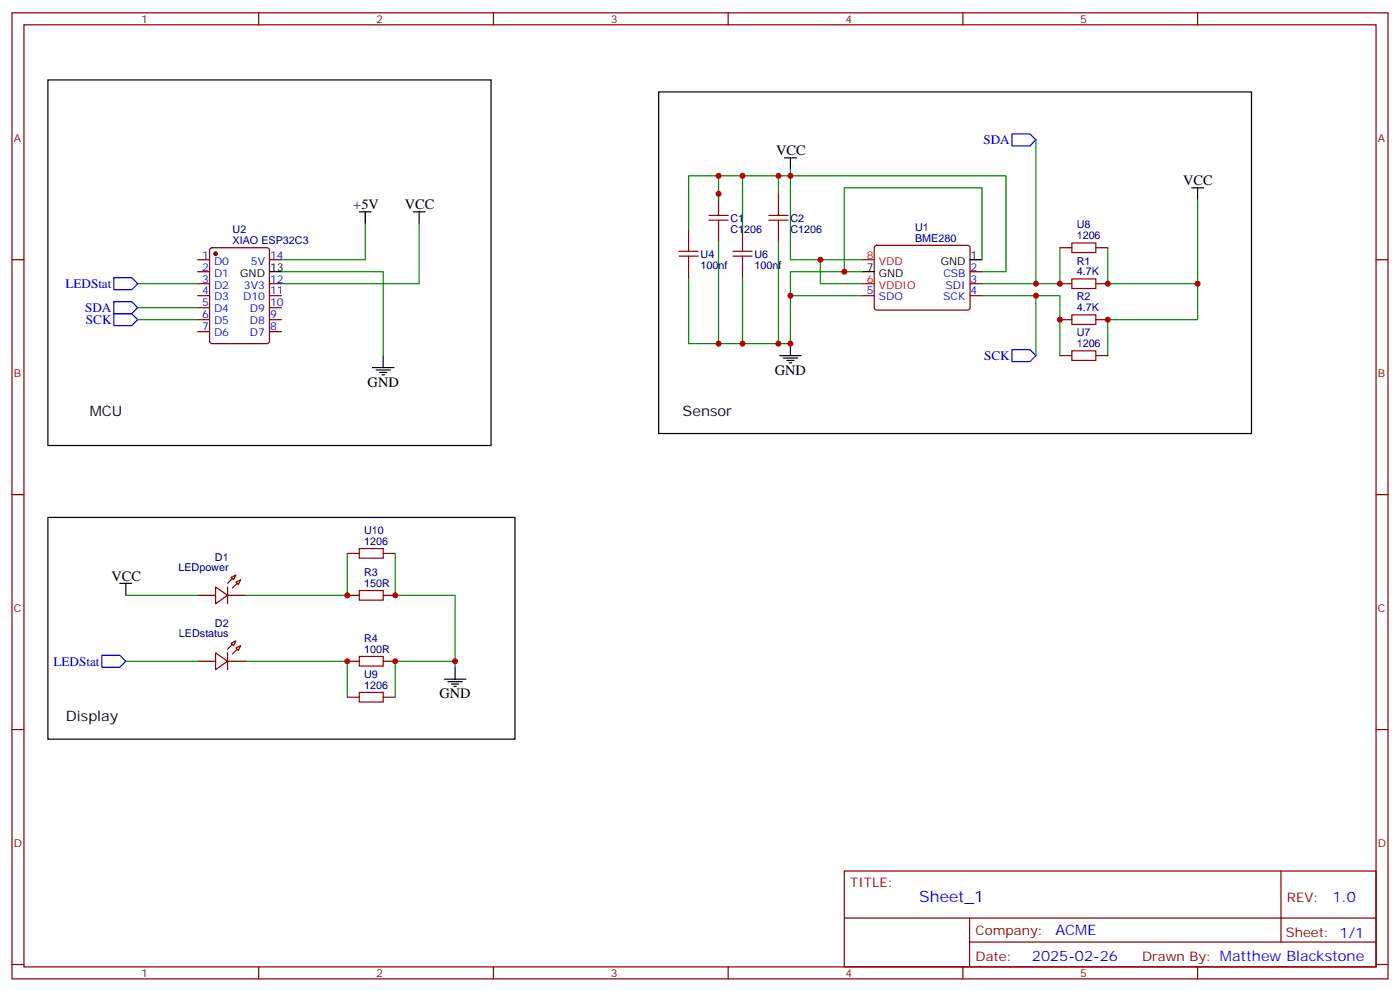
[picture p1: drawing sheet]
<svg xmlns="http://www.w3.org/2000/svg" width="412mm" height="292mm" viewBox="0 0 412 292" stroke-linecap="round" stroke-linejoin="round" font-family="sans-serif">
<g fill="none" stroke="#870000" stroke-width=".35">
<path d="M3.5 3.8h405.4v284.3h-405.4zM7.1 7.3h398.2v277.3h-398.2zM76.2 3.8v3.5M145.3 3.8v3.5M214.5 3.8v3.5M283.6 3.8v3.5M352.8 3.8v3.5M211.7 57v3.6M229.3 57v3.6M3.5 76.4h3.6M58.2 76.4h3.5M58.2 80h3.5"/>
<path d="M62 73.1l.4-.2h16.3l.6 .5 .1 27-.5 .7h-16.5l-.6-.4-.1-27.1zM79.4 76.4h3.5M202.8 67.6v3.6M202.8 78.2v3.5M211.7 67.6v3.6M218.7 67.6v3.6M218.7 78.2v3.5M229.3 67.6v3.6M257.8 72.4l.4-.2 27.1 .1 .5 .6-.1 17.9-.7 .5-27-.1-.5-.6v-17.7zM285.8 80h3.5M312.2 72.9h3.5M322.8 72.9h3.5"/>
<path d="M405.3 76.4h3.6M58.2 83.5h3.5M58.2 87h3.5M58.2 90.6h3.5M58.2 94.1h3.5M58.2 97.6h3.5M79.4 83.5h3.5M79.4 87h3.5M79.4 90.6h3.5M79.4 94.1h3.5M79.4 97.6h3.5M254 87h3.5"/>
<path d="M285.8 83.5h3.5M285.8 87h3.5M312.2 83.5h3.5M312.2 94.1h3.5M322.8 83.5h3.5M322.8 94.1h3.5M312.2 104.7h3.5M322.8 104.7h3.5M3.5 145.6h3.6M405.3 145.6h3.6M58.2 175.2h5.3M63.5 172.8l3.5 2.4-3.5 2.5z"/>
<path d="M67 175.2h5.3M67 172.8v4.9M68.1 169.9l1.4-.7-.7 1.4zM69.5 171.3l1.4-.7-.7 1.4zM102.3 175.2h3.5M102.3 162.9h3.5M112.9 175.2h3.5M112.9 162.9h3.5M58.2 194.6h5.3M63.5 192.2l3.5 2.4-3.5 2.5zM67 192.2v4.9M67 194.6h5.3"/>
<path d="M68.1 189.3l1.4-.7-.7 1.4zM69.5 190.7l1.4-.7-.7 1.5zM102.3 194.6h3.5M112.9 194.6h3.5M3.5 214.7h3.6M102.3 205.2h3.5M112.9 205.2h3.5M405.3 214.7h3.6M248.7 256.4h156.6v28.2h-156.6zM377.3 256.4v20.9M248.7 270.2h156.5M285.6 277.3h119.6"/>
<path d="M285.6 270.2v14.1M3.5 283.9h3.6M76.2 284.6v3.5M145.3 284.6v3.5M214.5 284.6v3.5M283.6 284.6v3.5M352.8 284.6v3.5M405.3 283.9h3.6"/>
</g>
<g fill="none" stroke="#000" stroke-width=".35">
<path d="M14.1 23.5h130.5v107.6h-130.5zM194 27.1h174.7v100.5h-174.7zM231.1 46.5h3.5M232.8 46.5v3.5M351 55.3h3.5M352.8 55.3v3.5M79.4 80h3.5M105.8 62.3h3.6M107.6 62.3v3.6M121.7 62.3h3.5M123.5 62.3v3.6M254 80h3.5"/>
<path d="M285.8 76.4h3.5M109.7 108.2h6.4M110.8 108.9h4.2M111.8 109.6h2.1M112.5 110.3h.7M112.9 104.7v3.5M229.7 104.7h6.3M230.7 105.4h4.2M231.8 106.1h2.1M232.5 106.8h.7M232.8 101.1v3.6M14.1 152.3h137.6v65.3h-137.6z"/>
<path d="M35.3 171.7h3.5M37 171.7v3.5M130.9 199.9h6.3M134.1 196.4v3.5M131.9 200.6h4.3M133 201.3h2.1M133.7 202h.7"/>
</g>
<path d="M254 76.4h3.5M254 83.5h3.5" fill="none" stroke="#f00" stroke-width=".35"/>
<g fill="none" stroke="#008700" stroke-width=".35">
<path d="M211.7 51.8v7M218.7 51.8v15.8M229.3 51.8v5.2M232.8 50v26.4h21.2M305.2 41.2v42.3M352.8 58.8v35.3h-26.5v10.6M82.9 80h30v24.7M107.6 65.9v10.5h-24.7M123.5 65.9v17.6h-40.6M202.8 67.6v-15.8h93.5v28.2h-7M211.7 71.2v29.9M229.3 71.2v29.9"/>
<path d="M241.7 76.4v7.1h12.3M254 80h-21.2v21.1h-30v-19.4M289.3 76.4v-21.1h-40.6v24.7M312.2 72.9v10.6h-22.9M326.3 72.9v10.6h26.5M40.6 94.1h17.6M40.6 90.6h17.6M40.6 83.5h17.6M218.7 81.7v19.4M232.8 87h21.2M289.3 87h22.9v17.7M305.2 87v17.7"/>
<path d="M37 175.2h21.2M102.3 162.9v12.3h-30M116.4 162.9v12.3h17.7v21.2M37 194.6h21.2M72.3 194.6h30v10.6M134.1 194.6h-17.7v10.6"/>
</g>
<g fill="#870000" stroke="#870000" stroke-width=".35">
<path d="M67 171.7l1.4-1.4z"/>
<path d="M68.4 173.1l1.4-1.4z"/>
<path d="M67 191.1l1.4-1.4z"/>
<path d="M68.4 192.5l1.4-1.4z"/>
<circle cx="63.5" cy="74.7" r=".53"/>
</g>
<g fill="none" stroke="#a10000" stroke-width=".35">
<path d="M200 75.4h5.7M200 74h5.7M202.8 71.2v2.8M202.8 75.4v2.8M208.8 63.4h5.7M208.8 64.8h5.7M211.7 60.6v2.8M211.7 64.8v2.8M215.9 75.4h5.6M215.9 74h5.6M218.7 71.2v2.8M218.7 75.4v2.8"/>
<path d="M226.5 63.4h5.6M226.5 64.8h5.6M229.3 60.6v2.8M229.3 64.8v2.8M315.7 71.5h7.1v2.8h-7.1zM315.7 82.1h7.1v2.8h-7.1zM315.7 92.7h7.1v2.8h-7.1zM315.7 103.3h7.1v2.8h-7.1zM105.8 173.8h7.1v2.8h-7.1zM105.8 161.5h7.1v2.8h-7.1zM105.8 193.2h7.1v2.8h-7.1zM105.8 203.8h7.1v2.8h-7.1z"/>
</g>
<path d="M298.1 39.4h5.3l1.8 1.8-1.8 1.7h-5.3zM33.5 81.7h5.3l1.8 1.8-1.8 1.8h-5.3zM33.5 92.3h5.3l1.8 1.8-1.8 1.7h-5.3zM33.5 88.8h5.3l1.8 1.8-1.8 1.7h-5.3zM298.1 102.9h5.3l1.8 1.8-1.8 1.7h-5.3zM30 192.9h5.3l1.7 1.7-1.7 1.8h-5.3z" fill="none" stroke="#00f" stroke-width=".35"/>
<g fill="#c00">
<circle cx="232.8" cy="87" r=".88"/>
<circle cx="241.7" cy="76.4" r=".88"/>
<circle cx="248.7" cy="80" r=".88"/>
<circle cx="352.8" cy="83.5" r=".88"/>
<circle cx="232.8" cy="51.8" r=".88"/>
<circle cx="305.2" cy="87" r=".88"/>
<circle cx="305.2" cy="83.5" r=".88"/>
<circle cx="312.2" cy="94.1" r=".88"/>
<circle cx="326.3" cy="94.1" r=".88"/>
<circle cx="326.3" cy="83.5" r=".88"/>
<circle cx="312.2" cy="83.5" r=".88"/>
<circle cx="232.8" cy="101.1" r=".88"/>
<circle cx="218.7" cy="101.1" r=".88"/>
<circle cx="218.7" cy="51.8" r=".88"/>
<circle cx="211.7" cy="101.1" r=".88"/>
<circle cx="229.3" cy="101.1" r=".88"/>
<circle cx="211.7" cy="51.8" r=".88"/>
<circle cx="211.7" cy="57" r=".88"/>
<circle cx="229.3" cy="51.8" r=".88"/>
<circle cx="102.3" cy="194.6" r=".88"/>
<circle cx="116.4" cy="194.6" r=".88"/>
<circle cx="134.1" cy="194.6" r=".88"/>
<circle cx="102.3" cy="175.2" r=".88"/>
<circle cx="116.4" cy="175.2" r=".88"/>
</g>
<text font-size="4.6" fill="#00f" x="270.8" y="265.4">Sheet_1</text>
<g font-size="4.2">
<text x="228.6" y="45.8">VCC</text>
<text x="348.5" y="54.6">VCC</text>
<text x="104.1" y="61.6">+5V</text>
<text x="119.2" y="61.6">VCC</text>
<text x="108.3" y="113.8">GND</text>
<text x="228.2" y="110.3">GND</text>
<text x="26.5" y="122.3">MCU</text>
<text x="201.1" y="122.3">Sensor</text>
<text x="32.8" y="171">VCC</text>
<text x="129.5" y="205.6">GND</text>
<text x="19.4" y="212.3">Display</text>
</g>
<g font-size="4.2" fill="#00f">
<text x="392.5" y="265.6">1.0</text>
<text x="310.9" y="275.2">ACME</text>
<text x="304" y="283">2025-02-26</text>
</g>
<g font-size="3.9" fill="#00f">
<text x="289.7" y="42.4">SDA</text>
<text x="19.3" y="84.8">LEDStat</text>
<text x="25.1" y="91.8">SDA</text>
<text x="25.3" y="95.4">SCK</text>
<text x="289.9" y="105.9">SCK</text>
<text x="15.7" y="195.9">LEDStat</text>
</g>
<g font-size="3.9" fill="#800">
<text x="250.5" y="260.9">TITLE:</text>
<text x="379.1" y="265.6">REV:</text>
<text x="287.4" y="275.1">Company:</text>
<text x="378.7" y="275.8">Sheet: 1/1</text>
<text x="287.4" y="282.8">Date:</text>
<text x="336.4" y="282.9">Drawn By: Matthew Blackstone</text>
</g>
<g font-size="3.2" fill="#800">
<text x="41.6" y="6.8">1</text>
<text x="110.8" y="6.8">2</text>
<text x="179.9" y="6.8">3</text>
<text x="249.1" y="6.8">4</text>
<text x="318.2" y="6.8">5</text>
<text x="4.1" y="41.9">A</text>
<text x="405.9" y="41.9">A</text>
<text x="4.1" y="111">B</text>
<text x="405.9" y="111">B</text>
<text x="4.1" y="180.2">C</text>
<text x="405.9" y="180.2">C</text>
<text x="4.1" y="249.3">D</text>
<text x="405.9" y="249.3">D</text>
<text x="41.6" y="287.6">1</text>
<text x="110.8" y="287.6">2</text>
<text x="179.9" y="287.6">3</text>
<text x="249.1" y="287.6">4</text>
<text x="318.2" y="287.6">5</text>
</g>
<g font-size="3.2" fill="#000080">
<text x="215.2" y="65.2">C1</text>
<text x="232.8" y="65.2">C2</text>
<text x="68.5" y="71.7">XIAO ESP32C3</text>
<text x="68.5" y="68.5">U2</text>
<text x="215.2" y="68.5">C1206</text>
<text x="232.8" y="68.5">C1206</text>
<text x="269.5" y="71.2">BME280</text>
<text x="269.5" y="67.9">U1</text>
<text x="317.2" y="70.4">1206</text>
<text x="317.2" y="67.2">U8</text>
<text x="206.4" y="75.8">U4</text>
<text x="222.2" y="75.8">U6</text>
<text x="317.2" y="77.9">R1</text>
<text x="206.4" y="79.1">100nf</text>
<text x="222.2" y="79.1">100nf</text>
<text x="317.2" y="81">4.7K</text>
<text x="317.2" y="88.4">R2</text>
<text x="317.2" y="91.6">4.7K</text>
<text x="317.2" y="99">U7</text>
<text x="317.2" y="102.2">1206</text>
<text x="107.3" y="160.4">1206</text>
<text x="107.3" y="157.2">U10</text>
<text x="63.3" y="165">D1</text>
<text x="52.5" y="168.2">LEDpower</text>
<text x="107.3" y="172.8">150R</text>
<text x="107.3" y="169.6">R3</text>
<text x="63.3" y="184.4">D2</text>
<text x="52.7" y="187.6">LEDstatus</text>
<text x="107.3" y="189">R4</text>
<text x="107.3" y="192.2">100R</text>
<text x="107.3" y="202.7">1206</text>
<text x="107.3" y="199.5">U9</text>
</g>
<g font-size="3.2" fill="#00f">
<text x="59.5" y="76.1">1</text>
<text x="63" y="77.9">D0</text>
<text x="73.9" y="77.9">5V</text>
<text x="79.6" y="76.1">14</text>
<text x="59.5" y="79.6">2</text>
<text x="59.5" y="83.1">3</text>
<text x="63" y="81.4">D1</text>
<text x="79.6" y="83.1">12</text>
<text x="277.9" y="81.4">CSB</text>
<text x="285.9" y="79.6">2</text>
<text x="285.9" y="83.1">3</text>
<text x="59.5" y="86.7">4</text>
<text x="63" y="84.9">D2</text>
<text x="63" y="88.4">D3</text>
<text x="71.6" y="88.4">D10</text>
<text x="71.9" y="84.9">3V3</text>
<text x="79.6" y="86.7">11</text>
<text x="255.3" y="86.7">5</text>
<text x="258.8" y="88.4">SDO</text>
<text x="277.9" y="88.4">SCK</text>
<text x="278.5" y="84.9">SDI</text>
<text x="285.9" y="86.7">4</text>
<text x="59.5" y="90.2">5</text>
<text x="59.5" y="93.7">6</text>
<text x="63" y="92">D4</text>
<text x="63" y="95.5">D5</text>
<text x="73.6" y="95.5">D8</text>
<text x="73.6" y="92">D9</text>
<text x="79.6" y="93.7">9</text>
<text x="79.6" y="90.2">10</text>
<text x="59.5" y="97.3">7</text>
<text x="63" y="99">D6</text>
<text x="73.6" y="99">D7</text>
<text x="79.6" y="97.3">8</text>
</g>
<g font-size="3.2" fill="#f00">
<text x="255.3" y="76.1">8</text>
<text x="258.8" y="77.9">VDD</text>
<text x="255.3" y="83.1">6</text>
<text x="258.8" y="84.9">VDDIO</text>
</g>
<g font-size="3.2">
<text x="277.2" y="77.9">GND</text>
<text x="285.9" y="76.1">1</text>
<text x="70.8" y="81.4">GND</text>
<text x="79.6" y="79.6">13</text>
<text x="255.3" y="79.6">7</text>
<text x="258.8" y="81.4">GND</text>
</g>
</svg>
